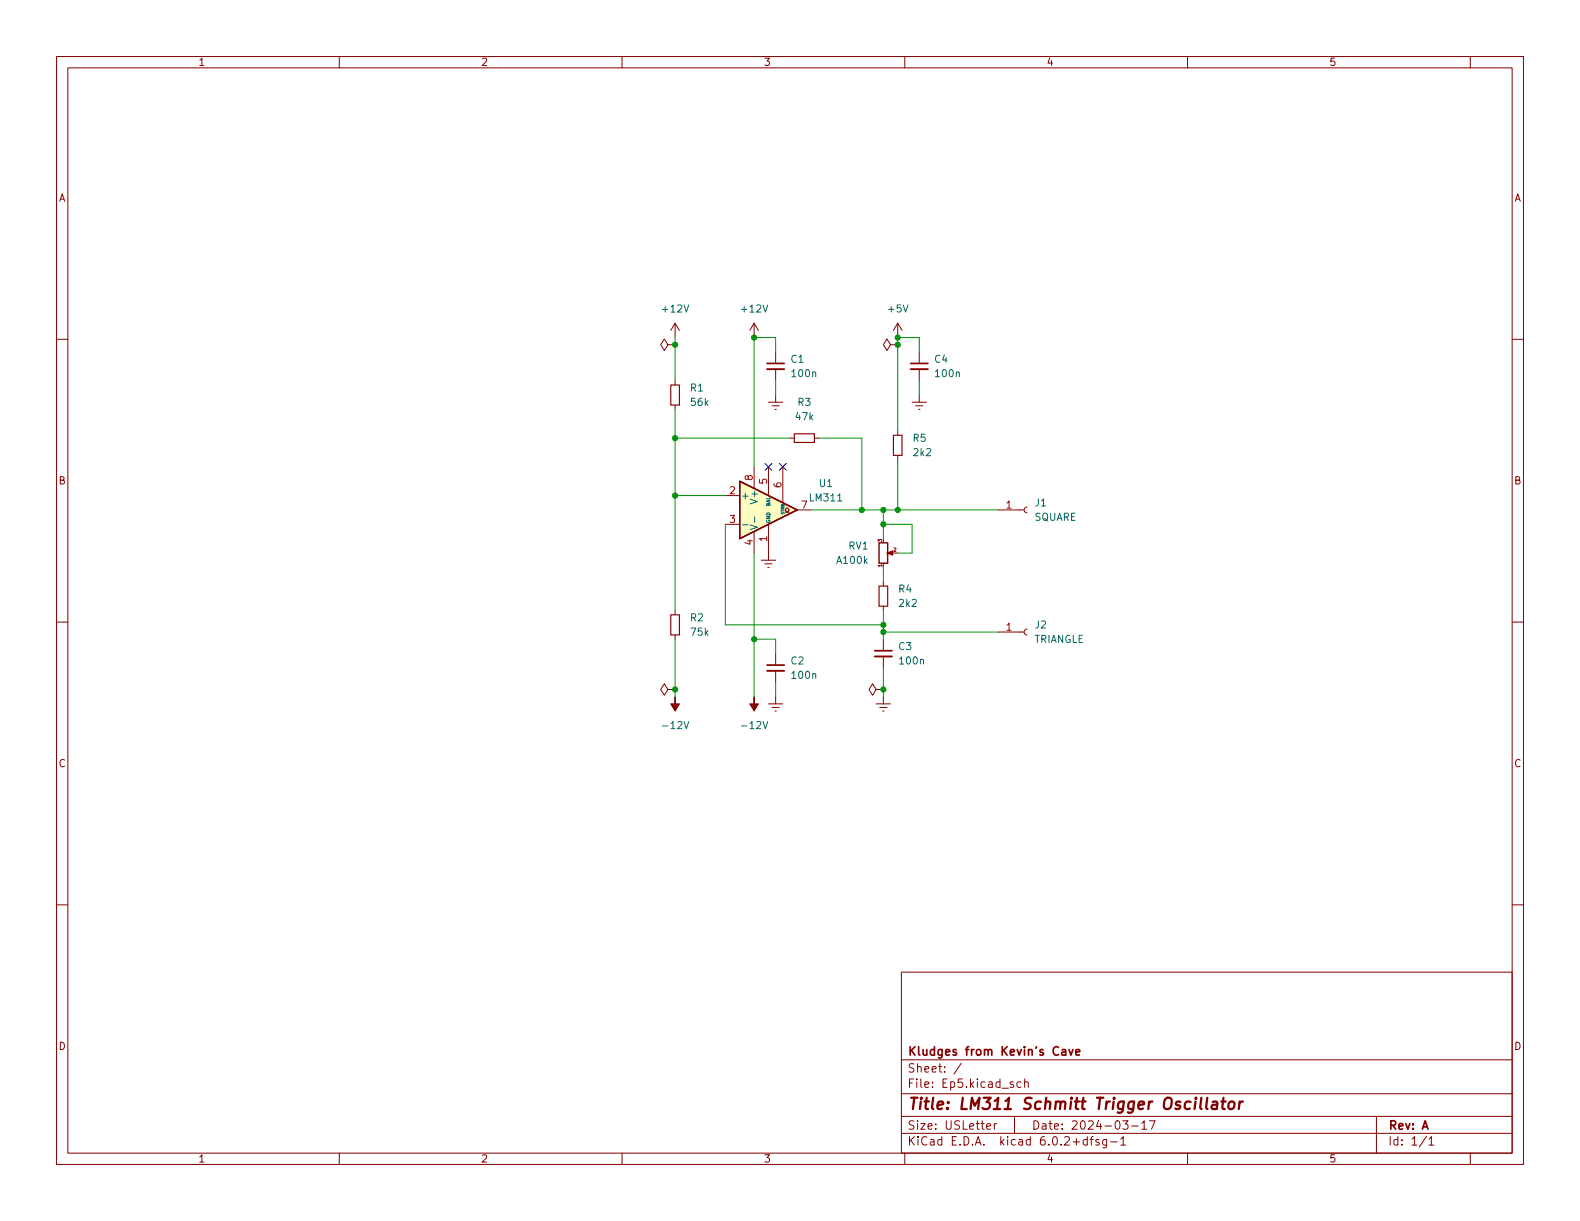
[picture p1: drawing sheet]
<svg xmlns="http://www.w3.org/2000/svg" width="279mm" height="216mm" viewBox="0 0 279 216" stroke-linecap="round" stroke-linejoin="round" font-family="sans-serif">
<g fill="none" stroke="#840000" stroke-width=".18">
<path d="M10 10h259.4v195.9h-259.4zM12 12h255.4v191.9h-255.4zM60 10v2M110 10v2M160 10v2M210 10v2M260 10v2M10 60h2M119.4 57.2l-.8 1.2M119.4 57.2v2.5M119.4 57.2l.7 1.2M133.3 57.2l-.7 1.2"/>
<path d="M133.3 57.2v2.5M133.3 57.2l.8 1.2M158.7 57.2v2.5M158.7 57.2l-.7 1.2M158.7 57.2l.8 1.2M267.4 60h2M118.1 61l-.6-1.1-.7 1.1 .7 1 .6-1h1.3M119.4 61h.1M119.4 67.3v.8M119.4 71.6v.8M135.9 71.1h2.5M136.5 71.8h1.3"/>
<path d="M137 72.4h.3M137.2 62.2v2.1M137.2 65.3v2M137.2 69.9v1.2M139.7 77.5h.8M144 77.5h.8M157.5 61l-.7-1.1-.6 1.1 .6 1 .7-1h1.2M158.7 61h.1M158.7 76.2v.8M161.3 71.1h2.5M161.9 71.8h1.3M162.4 72.4h.3"/>
<path d="M162.6 62.2v2.1M162.6 65.3v2M162.6 69.9v1.2M128.3 87.6h2.5M128.3 92.7h2.5M133.3 82.6v3.8M133.3 94v3.8M134.6 99.1h2.6M135.3 99.7h1.2M135.9 82.6v5M135.9 92.7v6.4M138.4 82.6v6.3"/>
<path d="M138.8 90.6h.4l-.4-.4 .4-.4 .4 .4-.4 .4h.4M141 90.2h2.5M158.7 80.5v.8M176.5 90.2h4.6M181.6 89.7l-.3 .1-.2 .4 .2 .3 .3 .2M10 110h2M119.4 108v.7M119.4 112.3v.7M135.8 100.3h.2M137.2 115.6v2M137.2 118.6v2.1M156.2 102.9v.7"/>
<path d="M156.2 107.2v.8M156.2 113v2.1M156.2 116.1v2M176.5 111.8h4.6M181.6 111.3l-.3 .1-.2 .4 .2 .3 .3 .2M267.4 110h2M118.1 121.9l-.6-1-.7 1 .7 1 .6-1h1.3M119.4 121.9h.1M135.9 124.5h2.5M136.5 125.1h1.3M137 125.7h.3M137.2 123.2v1.3"/>
<path d="M154.9 121.9l-.6-1-.6 1 .6 1 .6-1h1.3M154.9 124.5h2.6M155.6 125.1h1.2M156.1 125.7h.2M156.2 121.9h.1M156.2 123.2v1.3M10 160h2M267.4 160h2M159.4 171.9h108v32h-108zM159.4 197.4h108M159.4 193.4h108M159.4 187.4h108"/>
<path d="M170 188l-1.3 1.9M174.5 199.2l.7-.2-.1-.3h-.4l-.2 .2v.7h.6M175.8 198.7v1M176.3 198.7h-.3l-.2 .3M179.2 191.4l-.4-.1-.2 .2 .1 .2 .5 .2v.3h-.6M179.4 197.4v3M180.5 191.4l-.4-.1-.3 .3v.4l.2 .2h.5M181.2 191.4l.2-.1 .4 .1v.9M181.2 190.8v1.5M198.5 198.2h1l-.5 .5 .4 .2v.6l-.2 .2h-.4l-.3-.2M200.1 199.1h1.2M201.9 198.6l.4-.4v1.5"/>
<path d="M201.9 199.7h.9M203.3 198.2h1l-.7 1.5M243.4 197.4v6.5M60 203.9v2M110 203.9v2M159.4 200.4h108M160 203.9v2M192.3 201.5h-.5l-.3 .3v.4l.2 .2h.6M192.3 201v1.5M192.8 201.5h.5M193.3 201l-.3 .2v1.3M194.3 201.5h-.3l-.2 .2v.2l.5 .1v.4h-.5"/>
<path d="M195.7 201.5v1.2l-.3 .3-.4-.1M195.7 201.5h-.4l-.3 .3v.4l.1 .2h.6M196.4 201.9h1.1M198.2 201.4l.4-.4v1.5M198.2 202.5h.8M210 203.9v2M252.3 200.9l-1.3 1.9M252.7 201.4l.4-.4v1.5M252.7 202.5h.8M260 203.9v2"/>
</g>
<path d="M213.5 194.1l-.2 1.7 .2 .3M214.4 194.9l.2-.1 .6 .1-.1 1.2M215.3 195.2l-.7 .1a.4 .4 0 0 0-.4 .4 .4 .4 0 0 0 .3 .4l.7-.1M216 194.8h.7M216.4 194.1l-.3 1.7 .1 .2 .4 .1M217.4 195a.52 .52 0 0 1 .5-.2 .52 .52 0 0 1 .4 .4l-.1 .5a.55 .55 0 0 1-.5 .4 .55 .55 0 0 1-.5-.4zM219.2 194.8l-.1 1.3M219.8 194.8l-.4 .1-.2 .3" fill="none" stroke="#840000" stroke-width=".4"/>
<path d="M135.6 64.3h3.1M161 64.3h3.1M135.6 117.6h3.1M154.7 115.1h3M187.8 185.7h.6l.1 .9M188.5 185.9l-.5 .1a.29 .29 0 0 0-.3 .3 .29 .29 0 0 0 .3 .3l.5-.1M189 185.6l.4 1 .3-1M190.2 186.1l.8-.2-.1-.2-.4-.1-.3 .2 .1 .7h.6" fill="none" stroke="#840000" stroke-width=".3"/>
<path d="M118.6 68.1h1.5v3.5h-1.5zM140.5 76.7h3.5v1.5h-3.5zM158 77h1.5v3.5h-1.5zM118.6 108.7h1.5v3.6h-1.5zM155.4 103.6h1.6v3.6h-1.6z" fill="none" stroke="#840000" stroke-width=".2"/>
<path d="M135.6 65.3h3.1M161 65.3h3.1M135.6 118.6h3.1M154.7 116.1h3" fill="none" stroke="#840000" stroke-width=".33"/>
<g fill="#840000" stroke="#840000" stroke-width=".18">
<path d="M119.4 123.2v1.3h.7l-.7 1.2-.8-1.2h.8z"/>
<path d="M133.3 123.2v1.3h.8l-.8 1.2-.7-1.2h.7z"/>
<path d="M156.8 97.8l1.1-.4v.8l-1.1-.4h.3z"/>
</g>
<path d="M130.8 85.1l10.2 5.1-10.2 5.1z" fill="#ffffc2" stroke="#ffffc2" stroke-width=".18"/>
<path d="M130.8 85.1l10.2 5.1-10.2 5.1zM155.4 96h1.6v3.6h-1.6z" fill="none" stroke="#840000" stroke-width=".25"/>
<path d="M131.3 92.8h1M132.7 92.8l1.2 .4-1.2 .5M133.4 91.4v1" fill="none" stroke="#006464" stroke-width=".18"/>
<g fill="none" stroke="#009600" stroke-width=".18">
<path d="M119.4 59.7v7.6M119.4 72.4v35.6M119.4 77.5h20.3M137.2 62.2v-2.5h-3.9v22.9M137.2 67.3v2.6M144.8 77.5h7.6v12.7M162.6 62.2v-2.5h-3.9v16.5M162.6 67.3v2.6M119.4 87.6h8.9M128.3 92.7v17.8h27.9M133.3 97.8v25.4M143.5 90.2h33"/>
<path d="M156.2 90.2v5.1M156.2 92.7h5.1v5.1h-2.6M158.7 81.3v8.9M119.4 113v10.2M133.3 113h3.9v2.6M156.2 100.3v2.6M156.2 108v5M156.2 118.1v5.1M156.2 111.8h20.3M137.2 120.7v2.5"/>
</g>
<path d="M135.3 81.9l1.2 1.3M136.5 81.9l-1.2 1.3M137.8 81.9l1.2 1.3M139 81.9l-1.2 1.3" fill="none" stroke="#000084" stroke-width=".18"/>
<g fill="#009600" stroke="#009600" stroke-width=".18">
<circle cx="158.7" cy="90.2" r=".46"/>
<circle cx="158.7" cy="61" r=".46"/>
<circle cx="158.7" cy="59.7" r=".46"/>
<circle cx="119.4" cy="77.5" r=".46"/>
<circle cx="119.4" cy="61" r=".46"/>
<circle cx="133.3" cy="59.7" r=".46"/>
<circle cx="152.4" cy="90.2" r=".46"/>
<circle cx="156.2" cy="90.2" r=".46"/>
<circle cx="156.2" cy="92.7" r=".46"/>
<circle cx="156.2" cy="110.5" r=".46"/>
<circle cx="156.2" cy="111.8" r=".46"/>
<circle cx="119.4" cy="87.6" r=".46"/>
<circle cx="133.3" cy="113" r=".46"/>
<circle cx="119.4" cy="121.9" r=".46"/>
<circle cx="156.2" cy="121.9" r=".46"/>
</g>
<text font-size="2.8" fill="#840000" x="160.4" y="196.2">Title: LM311 Schmitt Trigger Oscillator</text>
<g font-size="2.1" fill="#840000">
<text x="160.4" y="189.7">Sheet: /</text>
<text x="160.4" y="186.7">Kludges from Kevin's Cave</text>
<text x="160.4" y="192.4">File: Ep5.kicad_sch</text>
<text x="160.4" y="202.5">KiCad E.D.A. kicad 6.0.2+dfsg-1</text>
<text x="160.4" y="199.7">Size: USLetter</text>
<text x="182.4" y="199.7">Date: 2024-03-17</text>
<text x="245.4" y="199.7">Rev: A</text>
<text x="245.4" y="202.5">Id: 1/1</text>
</g>
<g font-size="1.8" fill="#840000">
<text x="35" y="11.6">1</text>
<text x="85" y="11.6">2</text>
<text x="135" y="11.6">3</text>
<text x="185" y="11.6">4</text>
<text x="235" y="11.6">5</text>
<text x="10.3" y="35.6">A</text>
<text x="267.7" y="35.6">A</text>
<text x="10.3" y="85.7">B</text>
<text x="267.7" y="85.7">B</text>
<text x="10.3" y="135.6">C</text>
<text x="267.7" y="135.6">C</text>
<text x="10.3" y="185.7">D</text>
<text x="267.7" y="185.7">D</text>
<text x="35" y="205.6">1</text>
<text x="85" y="205.6">2</text>
<text x="135" y="205.6">3</text>
<text x="185" y="205.6">4</text>
<text x="235" y="205.6">5</text>
</g>
<g font-size="1.8" fill="#006464">
<text x="117.3" y="55.2">+12V</text>
<text x="131.3" y="55.2">+12V</text>
<text x="157.2" y="55.2">+5V</text>
<text x="139.9" y="64.1">C1</text>
<text x="165.3" y="64.1">C4</text>
<text x="122.1" y="69.2">R1</text>
<text x="122.2" y="71.8">56k</text>
<text x="140.2" y="66.7">100n</text>
<text x="141.1" y="71.8">R3</text>
<text x="165.6" y="66.7">100n</text>
<text x="140.8" y="74.3">47k</text>
<text x="161.5" y="78.1">R5</text>
<text x="161.6" y="80.6">2k2</text>
<text x="130.9" y="88.3">+</text>
<text x="134" y="88.7" transform="rotate(-90 134 88.7)">V+</text>
<text x="143.3" y="88.6">LM311</text>
<text x="144.9" y="86.1">U1</text>
<text x="183.1" y="89.5">J1</text>
<text x="182.9" y="92.1">SQUARE</text>
<text x="148.1" y="99.7">A100k</text>
<text x="150.1" y="97.2">RV1</text>
<text x="158.9" y="104.8">R4</text>
<text x="159.1" y="107.3">2k2</text>
<text x="122.1" y="109.9">R2</text>
<text x="122.2" y="112.4">75k</text>
<text x="182.8" y="113.7">TRIANGLE</text>
<text x="183.1" y="111.1">J2</text>
<text x="139.9" y="117.5">C2</text>
<text x="158.9" y="114.9">C3</text>
<text x="159.2" y="117.5">100n</text>
<text x="140.2" y="120">100n</text>
<text x="117.5" y="128.9">-12V</text>
<text x="131.5" y="128.9">-12V</text>
</g>
<g font-size="1.8" fill="#a90000">
<text x="129" y="87.4">2</text>
<text x="133.1" y="84.9" transform="rotate(-90 133.1 84.9)">8</text>
<text x="135.6" y="85.6" transform="rotate(-90 135.6 85.6)">5</text>
<text x="138.2" y="86.2" transform="rotate(-90 138.2 86.2)">6</text>
<text x="141.7" y="89.9">7</text>
<text x="177.9" y="89.9">1</text>
<text x="129" y="92.5">3</text>
<text x="135.6" y="95.7" transform="rotate(-90 135.6 95.7)">1</text>
<text x="133.1" y="96.4" transform="rotate(-90 133.1 96.4)">4</text>
<text x="177.9" y="111.5">1</text>
</g>
<g font-size=".9" fill="#006464">
<text x="136.2" y="89.6" transform="rotate(-90 136.2 89.6)">BAL</text>
<text x="136.2" y="92.6" transform="rotate(-90 136.2 92.6)">GND</text>
</g>
<g font-size=".9" fill="#a90000">
<text x="156" y="95.8" transform="rotate(-90 156 95.8)">3</text>
<text x="156" y="100.3" transform="rotate(-90 156 100.3)">1</text>
<text x="158" y="97.5">2</text>
</g>
<text font-size=".7" fill="#006464" x="138.7" y="91" transform="rotate(-90 138.7 91)">STRB</text>
</svg>
